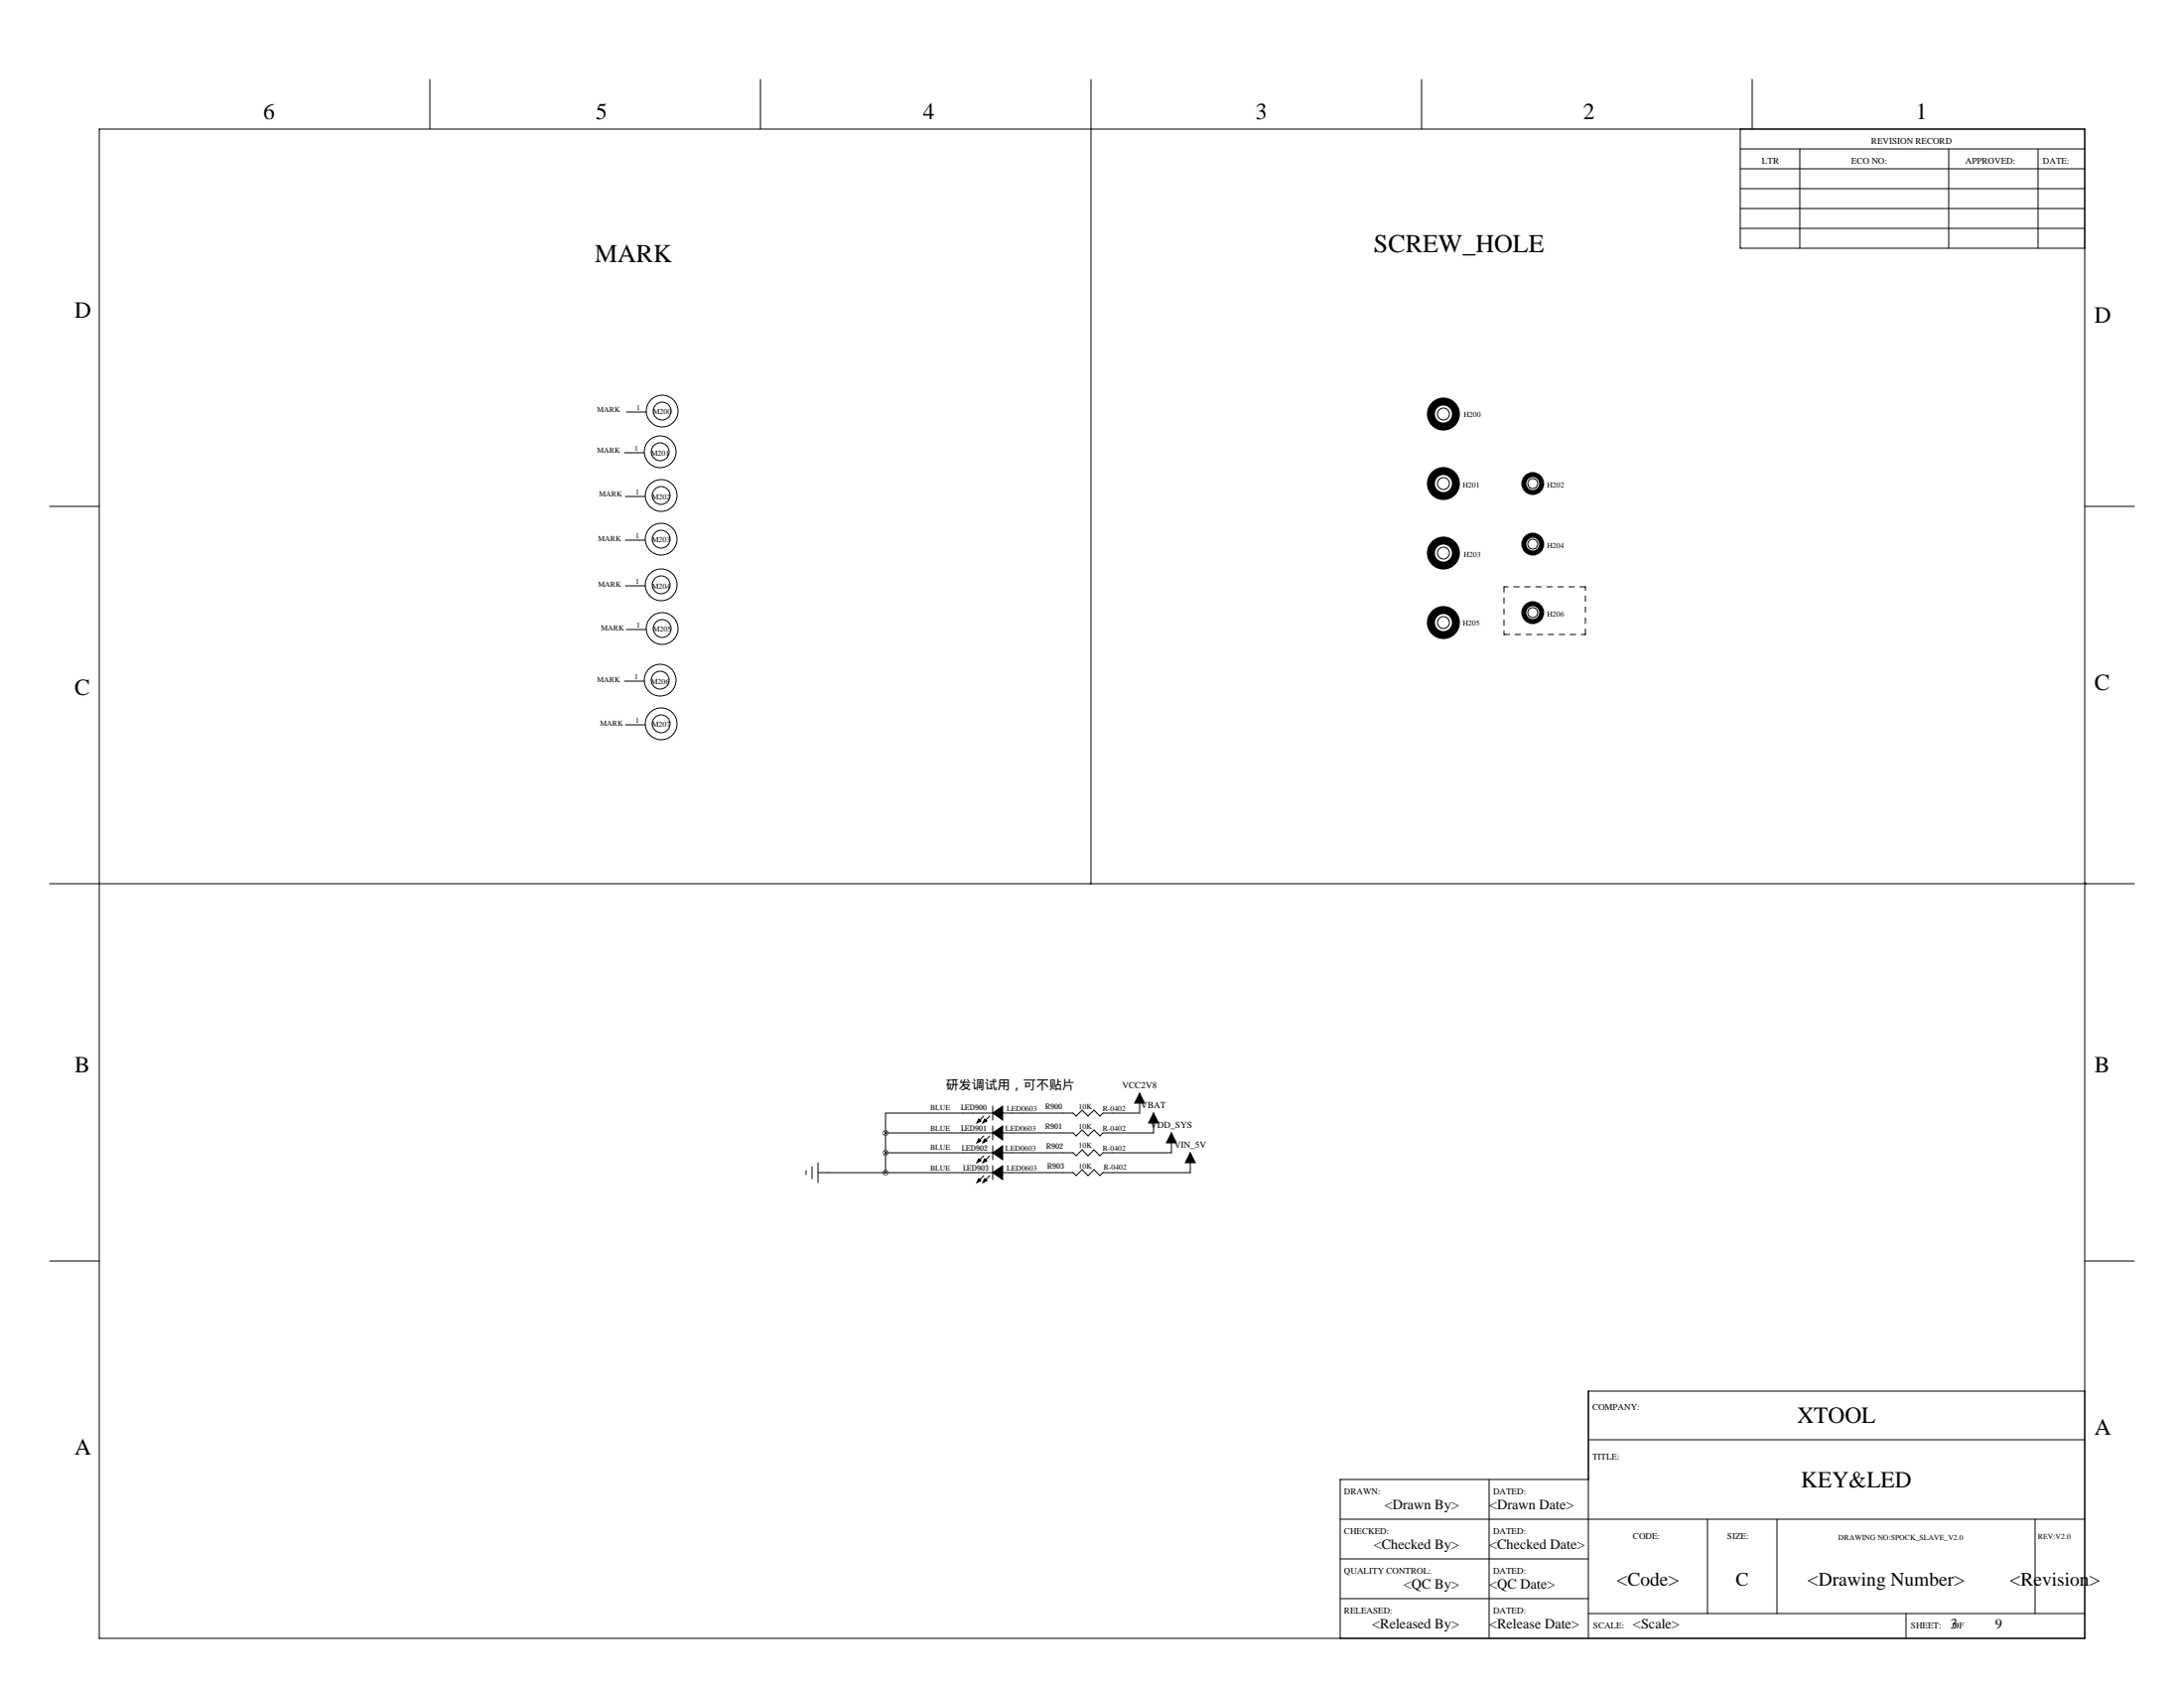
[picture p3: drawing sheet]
<svg xmlns="http://www.w3.org/2000/svg" width="559mm" height="432mm" viewBox="0 0 559 432" stroke-linecap="round" stroke-linejoin="round" font-family="sans-serif">
<g fill="none" stroke="#000" stroke-width=".25">
<path d="M25.4 33h508v386.1h-508zM110 20.3v12.7M194.6 20.3v12.7M279.1 20.3v205.8M363.7 20.3v12.7M445.3 38.1h88.1M445.3 33v30.5h88.1M448.3 20.3v12.7M460.5 38.1v25.4M498.6 38.1v25.4M521.5 38.1v25.4M445.3 48.3h88.1"/>
<path d="M445.3 43.2h88.1M445.3 53.3h88.1M445.3 58.4h88.1M159.8 115.8h5M160.3 105.4h5.1M12.7 129.5h12.7M160 127h5.1M160 138.2h5.1M533.4 129.5h12.7M160 149.9h5.1M159.8 174.2h5M160.3 161h5.1"/>
<path d="M160 185.4h5.1M12.7 226.1h533.4M533.7 225.8v.3M291.6 279.7v5h-9.4l-.8 .8-1.5-1.5-1.5 1.5-1.5-1.5-1.6 1.5-.7-.8h-18.1M206.2 299.5v1M207.8 298.4v3.1M209.3 300h44.7M209.3 297.4v5.1M226.6 289.8h27.4M226.6 294.9h27.4M226.6 289.8v10.2M251.7 285.5l-1.5 1.5"/>
<path d="M251.7 290.6l-1.5 1.5M251.7 295.7l-1.5 1.5M253.2 285.5l-1.5 1.5M253.2 290.6l-1.5 1.5M253.2 295.7l-1.5 1.5M254 284.7h-27.4v5.1M254 283v3.5M254 288v3.6M254 293.1v3.6M254 298.2v3.6M295.1 284.7v5.1h-12.9l-.8 .8-1.5-1.5-1.5 1.5-1.5-1.5-1.6 1.5-.7-.8h-18.1M299.7 289.8v5.1h-17.5l-.8 .8-1.5-1.6-1.5 1.6-1.5-1.6-1.6 1.6-.7-.8h-18.1"/>
<path d="M304.5 294.9v5.1h-22.3l-.8 .7-1.5-1.5-1.5 1.5-1.5-1.5-1.6 1.5-.7-.7h-18.1M251.7 300.7l-1.5 1.6M253.2 300.7l-1.5 1.6M12.7 322.6h12.7M533.4 322.6h12.7M533.4 355.9h-127v63.2M381 378.5v40.6M406.4 368.3h127M406.4 378.5h-63.5v40.6M342.9 388.6h190.5M342.9 398.8h63.5M436.9 388.6v24.1"/>
<path d="M454.7 388.6v24.1M520.7 388.6v24.1M342.9 408.9h63.5M406.4 412.7h127M487.7 412.7v6.4"/>
<circle cx="168.9" cy="115.6" r="4.1"/>
<circle cx="168.9" cy="115.6" r="2.29"/>
<circle cx="169.4" cy="105.2" r="4.1"/>
<circle cx="169.4" cy="105.2" r="2.29"/>
<circle cx="369.3" cy="105.9" r="1.52"/>
<circle cx="169.2" cy="126.7" r="4.1"/>
<circle cx="169.2" cy="137.9" r="4.1"/>
<circle cx="169.2" cy="137.9" r="2.29"/>
<circle cx="169.2" cy="126.7" r="2.29"/>
<circle cx="369.3" cy="123.7" r="1.52"/>
<circle cx="392.2" cy="123.7" r="1.27"/>
<circle cx="392.2" cy="139.2" r="1.27"/>
<circle cx="169.2" cy="149.6" r="4.1"/>
<circle cx="169.2" cy="149.6" r="2.29"/>
<circle cx="369.3" cy="159.3" r="1.52"/>
<circle cx="369.3" cy="141.5" r="1.52"/>
<circle cx="392.2" cy="156.7" r="1.27"/>
<circle cx="168.9" cy="174" r="4.1"/>
<circle cx="168.9" cy="174" r="2.29"/>
<circle cx="169.4" cy="160.8" r="4.1"/>
<circle cx="169.4" cy="160.8" r="2.29"/>
<circle cx="169.2" cy="185.2" r="4.1"/>
<circle cx="169.2" cy="185.2" r="2.29"/>
</g>
<path d="M384.8 150.1v12.2M405.6 150.1h-20.8M384.8 162.3h20.8M405.6 162.3v-12.2" fill="none" stroke="#000" stroke-width=".25" stroke-dasharray="1.4 1.4"/>
<g fill="#000" stroke="#000" stroke-width=".25">
<path d="M291.6 279.7l1.3 2.5h-2.6zM250.4 286.3l.6 .5-1.1 .5zM250.4 291.3l.6 .5-1.1 .6zM250.4 296.4l.6 .5-1.1 .5zM252 286.3l.5 .5-1 .5zM252 291.3l.5 .5-1 .6zM252 296.4l.5 .5-1 .5zM254 284.7l2.5-1.7v3.5zM254 289.8l2.5-1.8v3.6zM254 294.9l2.5-1.8v3.6zM254 300l2.5-1.8v3.6zM295.1 284.7l1.3 2.6h-2.5z"/>
<path d="M299.7 289.8l1.3 2.6h-2.6zM304.5 294.9l1.3 2.5h-2.5zM250.4 301.5l.6 .5-1.1 .5zM252 301.5l.5 .5-1 .5z"/>
</g>
<g fill="none" stroke="#000" stroke-width="2">
<circle cx="369.3" cy="105.9" r="3.2"/>
<circle cx="369.3" cy="123.7" r="3.2"/>
<circle cx="369.3" cy="159.3" r="3.2"/>
<circle cx="369.3" cy="141.5" r="3.2"/>
</g>
<g fill="none" stroke="#000" stroke-width="1.3">
<circle cx="392.2" cy="123.7" r="2.29"/>
<circle cx="392.2" cy="139.2" r="2.29"/>
<circle cx="392.2" cy="156.7" r="2.29"/>
</g>
<path d="M226.5 294.9a.05 .05 0 0 0 .1 0 .05 .05 0 0 0-.1 0zM226.5 289.8a.05 .05 0 0 0 .1 0 .05 .05 0 0 0-.1 0zM226.5 300a.05 .05 0 0 0 .1 0 .05 .05 0 0 0-.1 0z" fill="#000" stroke="#000" stroke-width="1.3"/>
<g font-size="6.6">
<text x="351.5" y="64.5">SCREW_HOLE</text>
<text x="152.1" y="67.1">MARK</text>
</g>
<g font-size="5.9">
<text x="67.3" y="30.5">6</text>
<text x="152.4" y="30.5">5</text>
<text x="236.2" y="30.5">4</text>
<text x="321.3" y="30.5">3</text>
<text x="405.1" y="30.5">2</text>
<text x="490.2" y="30.5">1</text>
<text x="19" y="81.3">D</text>
<text x="535.9" y="82.6">D</text>
<text x="19" y="177.8">C</text>
<text x="535.9" y="176.5">C</text>
<text x="19" y="274.3">B</text>
<text x="535.9" y="274.3">B</text>
<text x="459.9" y="364">XTOOL</text>
<text x="535.9" y="367">A</text>
<text x="19" y="372.1">A</text>
<text x="460.8" y="380.5">KEY&amp;LED</text>
</g>
<g font-size="4.9">
<text x="413.7" y="405.5">&lt;Code&gt;</text>
<text x="444.1" y="405.5">C</text>
<text x="462.5" y="405.5">&lt;Drawing Number&gt;</text>
<text x="514.2" y="405.5">&lt;Revision&gt;</text>
</g>
<g font-size="3.6">
<text x="354.3" y="386">&lt;Drawn By&gt;</text>
<text x="381" y="386">&lt;Drawn Date&gt;</text>
<text x="351.5" y="396.2">&lt;Checked By&gt;</text>
<text x="381" y="396.2">&lt;Checked Date&gt;</text>
<text x="359.1" y="406.4">&lt;QC By&gt;</text>
<text x="381" y="406.4">&lt;QC Date&gt;</text>
<text x="351.1" y="416.5">&lt;Released By&gt;</text>
<text x="381" y="416.5">&lt;Release Date&gt;</text>
<text x="417.8" y="416.5">&lt;Scale&gt;</text>
<text x="499.1" y="416.5">3</text>
<text x="510.5" y="416.5">9</text>
</g>
<text font-size="3.3" x="242.1" y="278.6">研发调试用，可不贴片</text>
<g font-size="2.4">
<text x="287.1" y="278.4">VCC2V8</text>
<text x="291.9" y="283.5">VBAT</text>
<text x="294.4" y="288.5">VDD_SYS</text>
<text x="300.4" y="293.6">VIN_5V</text>
</g>
<g font-size="2.3">
<text x="450.8" y="41.9">LTR</text>
<text x="473.7" y="41.9">ECO NO:</text>
<text x="478.8" y="36.8">REVISION RECORD</text>
<text x="502.9" y="41.9">APPROVED:</text>
<text x="522.7" y="41.9">DATE:</text>
<text x="407.4" y="360.7">COMPANY:</text>
<text x="407.4" y="373.4">TITLE:</text>
<text x="343.9" y="382.3">DRAWN:</text>
<text x="382" y="382.3">DATED:</text>
<text x="343.9" y="392.4">CHECKED:</text>
<text x="382" y="392.4">DATED:</text>
<text x="417.8" y="393.7">CODE:</text>
<text x="442" y="393.7">SIZE:</text>
<text x="343.9" y="402.6">QUALITY CONTROL:</text>
<text x="382" y="402.6">DATED:</text>
<text x="343.9" y="412.7">RELEASED:</text>
<text x="382" y="412.7">DATED:</text>
<text x="407.7" y="416.6">SCALE:</text>
<text x="488.9" y="416.6">SHEET:</text>
<text x="499.6" y="416.6">OF</text>
</g>
<g font-size="2">
<text x="152.8" y="105.5">MARK</text>
<text x="162.8" y="104.9">1</text>
<text x="167.1" y="105.9">M200</text>
<text x="374.5" y="106.7">H200</text>
<text x="152.8" y="115.9">MARK</text>
<text x="162.3" y="115.3">1</text>
<text x="166.6" y="116.6">M201</text>
<text x="374.2" y="124.7">H201</text>
<text x="395.8" y="124.7">H202</text>
<text x="153.3" y="127.1">MARK</text>
<text x="162.6" y="126.5">1</text>
<text x="166.8" y="127.8">M202</text>
<text x="162.6" y="137.7">1</text>
<text x="153" y="138.5">MARK</text>
<text x="166.8" y="138.7">M203</text>
<text x="374.5" y="142.5">H203</text>
<text x="395.8" y="140.2">H204</text>
<text x="162.6" y="149.4">1</text>
<text x="153" y="150.2">MARK</text>
<text x="166.8" y="150.6">M204</text>
<text x="153.8" y="161.4">MARK</text>
<text x="162.8" y="160.5">1</text>
<text x="167.1" y="161.5">M205</text>
<text x="374.2" y="160">H205</text>
<text x="395.8" y="157.7">H206</text>
<text x="162.3" y="173.7">1</text>
<text x="152.8" y="174.6">MARK</text>
<text x="166.6" y="175">M206</text>
<text x="153.5" y="185.7">MARK</text>
<text x="162.6" y="184.9">1</text>
<text x="166.8" y="185.9">M207</text>
<text x="238" y="284">BLUE</text>
<text x="245.9" y="284">LED900</text>
<text x="257.6" y="284.2">LED0603</text>
<text x="267.4" y="283.7">R900</text>
<text x="276" y="283.7">10K</text>
<text x="282.1" y="284.2">R-0402</text>
<text x="238" y="289.3">BLUE</text>
<text x="245.9" y="289.3">LED901</text>
<text x="257.3" y="289.3">LED0603</text>
<text x="267.4" y="288.8">R901</text>
<text x="267.6" y="293.9">R902</text>
<text x="276" y="288.8">10K</text>
<text x="276" y="293.6">10K</text>
<text x="282.1" y="289.3">R-0402</text>
<text x="238" y="294.1">BLUE</text>
<text x="238" y="299.5">BLUE</text>
<text x="246.1" y="294.4">LED902</text>
<text x="246.4" y="299.5">LED903</text>
<text x="257.3" y="294.4">LED0603</text>
<text x="257.6" y="299.5">LED0603</text>
<text x="267.9" y="299">R903</text>
<text x="276" y="299">10K</text>
<text x="282.1" y="294.4">R-0402</text>
<text x="282.4" y="299.2">R-0402</text>
<text x="470.4" y="394">DRAWING NO:SPOCK_SLAVE_V2.0</text>
<text x="521.5" y="393.7">REV:V2.0</text>
</g>
</svg>
